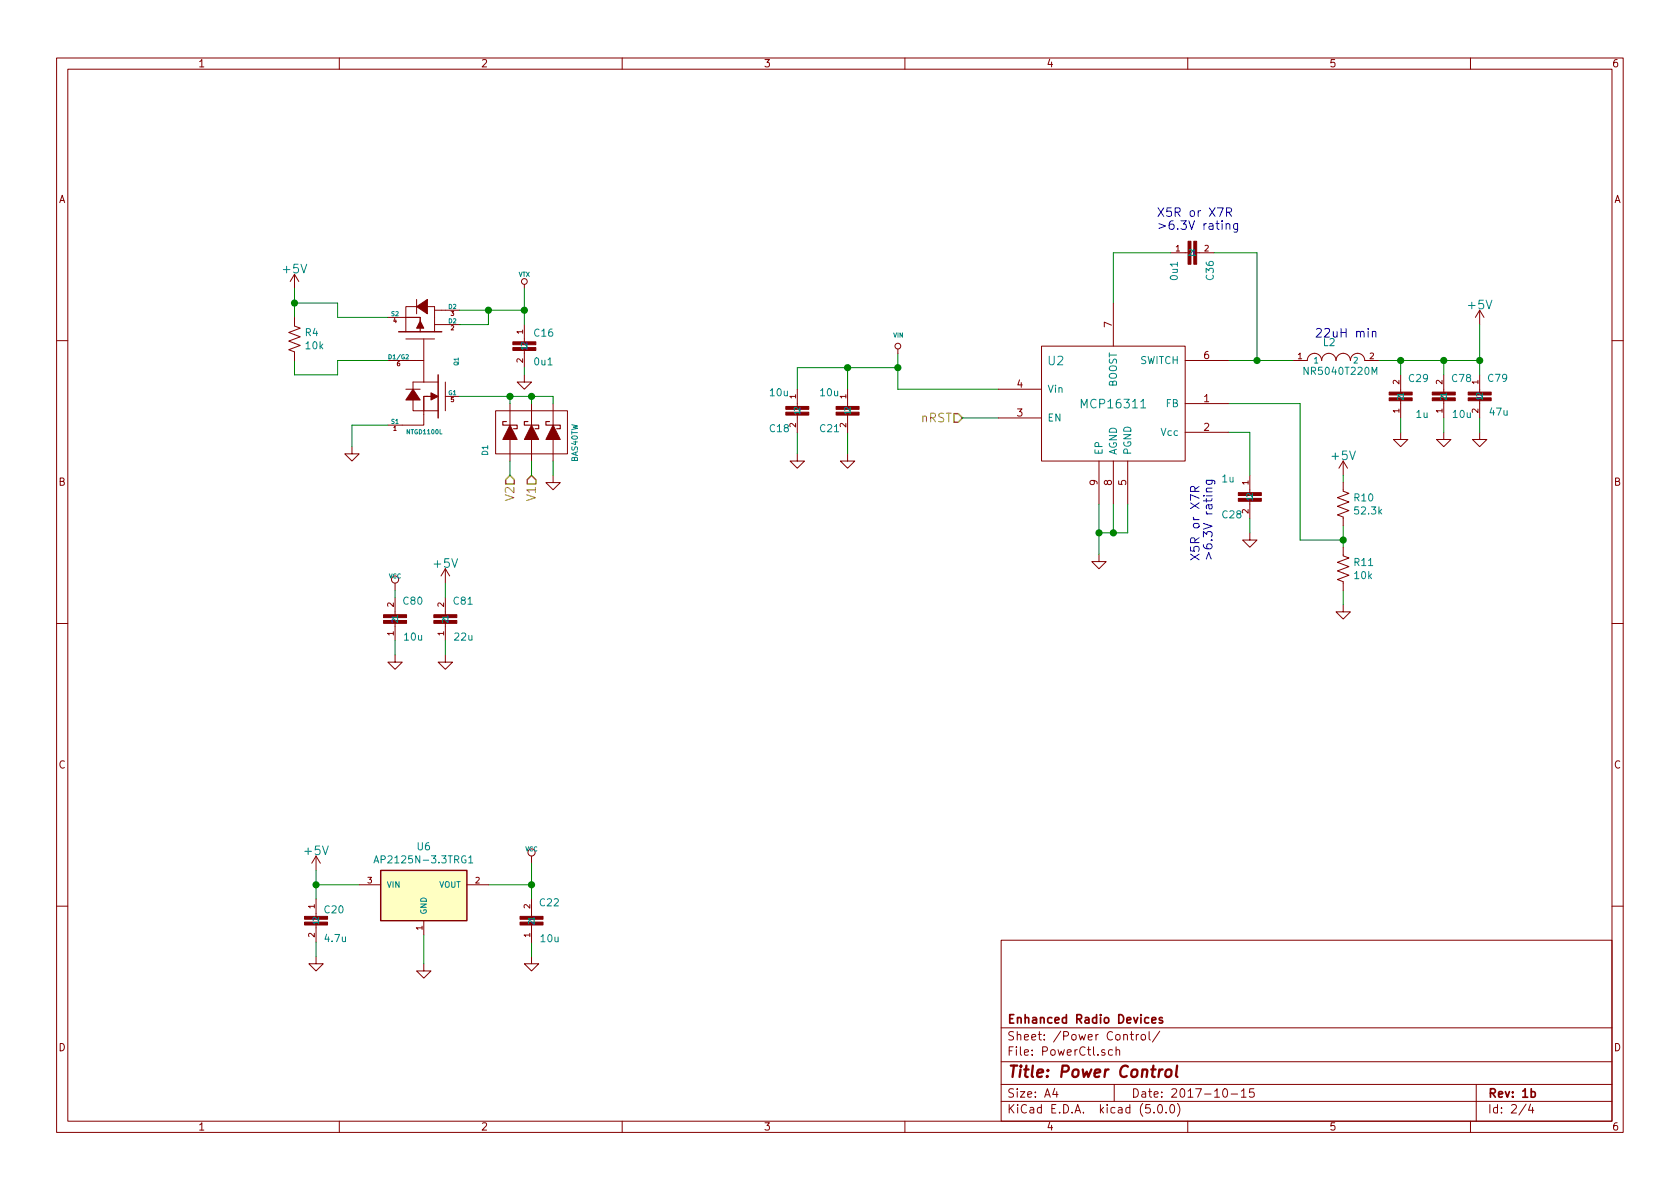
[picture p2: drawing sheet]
EESchema Schematic File Version 4
LIBS:HamShield1.1-cache
EELAYER 26 0
EELAYER END
$Descr A4 11693 8268
encoding utf-8
Sheet 2 4
Title "Power Control"
Date "2017-10-15"
Rev "1b"
Comp "Enhanced Radio Devices"
Comment1 ""
Comment2 ""
Comment3 ""
Comment4 ""
$EndDescr
$Comp
L power:GND #PWR023
U 1 1
P 9750 3000
AR Path="/53F1613C" Ref="#PWR023"  Part="1" 
AR Path="/5220DBD9/53F1613C" Ref="#PWR023"  Part="1" 
F 0 "#PWR023" H 9750 3000 30  0001 C CNN
F 1 "GND" H 9750 2930 30  0001 C CNN
F 2 "" H 9750 3000 60  0001 C CNN
F 3 "" H 9750 3000 60  0001 C CNN
	1    9750 3000
	1    0    0    -1  
$EndComp
$Comp
L SparkFun:INDUCTORPWR L2
U 1 1
P 9300 2500
F 0 "L2" V 9450 2500 50  0000 L BNN
F 1 "NR5040T220M" V 9250 2200 50  0000 L BNN
F 2 "mogar_modules_new:NR5040" H 9300 2650 50  0001 C CNN
F 3 "~" H 9300 2500 60  0000 C CNN
	1    9300 2500
	0    -1   -1   0   
$EndComp
Text HLabel 6700 2900 0    60   Input ~ 0
nRST
Text Notes 9150 2350 0    60   ~ 0
22uH min
$Comp
L power:GND #PWR024
U 1 1
P 10050 3000
AR Path="/546AAC9D" Ref="#PWR024"  Part="1" 
AR Path="/5220DBD9/546AAC9D" Ref="#PWR024"  Part="1" 
F 0 "#PWR024" H 10050 3000 30  0001 C CNN
F 1 "GND" H 10050 2930 30  0001 C CNN
F 2 "" H 10050 3000 60  0001 C CNN
F 3 "" H 10050 3000 60  0001 C CNN
	1    10050 3000
	1    0    0    -1  
$EndComp
$Comp
L power:VCC #PWR025
U 1 1
P 3700 6000
F 0 "#PWR025" H 3700 6100 30  0001 C CNN
F 1 "VCC" H 3700 6100 30  0000 C CNN
F 2 "" H 3700 6000 60  0000 C CNN
F 3 "" H 3700 6000 60  0000 C CNN
	1    3700 6000
	1    0    0    -1  
$EndComp
$Comp
L power:GND #PWR026
U 1 1
P 3700 6650
AR Path="/55C28521" Ref="#PWR026"  Part="1" 
AR Path="/5220DBD9/55C28521" Ref="#PWR026"  Part="1" 
F 0 "#PWR026" H 3700 6650 30  0001 C CNN
F 1 "GND" H 3700 6580 30  0001 C CNN
F 2 "" H 3700 6650 60  0001 C CNN
F 3 "" H 3700 6650 60  0001 C CNN
	1    3700 6650
	1    0    0    -1  
$EndComp
$Comp
L power:GND #PWR027
U 1 1
P 2950 6700
AR Path="/55C28646" Ref="#PWR027"  Part="1" 
AR Path="/5220DBD9/55C28646" Ref="#PWR027"  Part="1" 
F 0 "#PWR027" H 2950 6700 30  0001 C CNN
F 1 "GND" H 2950 6630 30  0001 C CNN
F 2 "" H 2950 6700 60  0001 C CNN
F 3 "" H 2950 6700 60  0001 C CNN
	1    2950 6700
	1    0    0    -1  
$EndComp
$Comp
L power:+5V #PWR028
U 1 1
P 2200 6050
F 0 "#PWR028" H 2200 5900 60  0001 C CNN
F 1 "+5V" H 2200 6190 60  0000 C CNN
F 2 "" H 2200 6050 60  0000 C CNN
F 3 "" H 2200 6050 60  0000 C CNN
	1    2200 6050
	1    0    0    -1  
$EndComp
$Comp
L SparkFun:CAP0603-CAP C20
U 1 1
P 2200 6450
F 0 "C20" H 2250 6550 50  0000 L BNN
F 1 "4.7u" H 2250 6350 50  0000 L BNN
F 2 "Capacitors_SMD:C_0603" H 2650 6300 50  0001 C CNN
F 3 "~" H 2200 6450 60  0000 C CNN
	1    2200 6450
	1    0    0    -1  
$EndComp
$Comp
L power:GND #PWR029
U 1 1
P 2200 6650
AR Path="/55C2897B" Ref="#PWR029"  Part="1" 
AR Path="/5220DBD9/55C2897B" Ref="#PWR029"  Part="1" 
F 0 "#PWR029" H 2200 6650 30  0001 C CNN
F 1 "GND" H 2200 6580 30  0001 C CNN
F 2 "" H 2200 6650 60  0001 C CNN
F 3 "" H 2200 6650 60  0001 C CNN
	1    2200 6650
	1    0    0    -1  
$EndComp
$Comp
L power:+5V #PWR030
U 1 1
P 10300 2250
F 0 "#PWR030" H 10300 2100 60  0001 C CNN
F 1 "+5V" H 10300 2390 60  0000 C CNN
F 2 "" H 10300 2250 60  0000 C CNN
F 3 "" H 10300 2250 60  0000 C CNN
	1    10300 2250
	1    0    0    -1  
$EndComp
$Comp
L power:+5V #PWR031
U 1 1
P 9350 3300
F 0 "#PWR031" H 9350 3150 60  0001 C CNN
F 1 "+5V" H 9350 3440 60  0000 C CNN
F 2 "" H 9350 3300 60  0000 C CNN
F 3 "" H 9350 3300 60  0000 C CNN
	1    9350 3300
	1    0    0    -1  
$EndComp
$Comp
L power:GND #PWR032
U 1 1
P 7650 3850
AR Path="/55C2B456" Ref="#PWR032"  Part="1" 
AR Path="/5220DBD9/55C2B456" Ref="#PWR032"  Part="1" 
F 0 "#PWR032" H 7650 3850 30  0001 C CNN
F 1 "GND" H 7650 3780 30  0001 C CNN
F 2 "" H 7650 3850 60  0001 C CNN
F 3 "" H 7650 3850 60  0001 C CNN
	1    7650 3850
	1    0    0    -1  
$EndComp
$Comp
L Mogar:VTX #VTX034
U 1 1
P 3650 2000
F 0 "#VTX034" H 3650 2100 30  0001 C CNN
F 1 "VTX" H 3650 2100 30  0000 C CNN
F 2 "" H 3650 2000 60  0001 C CNN
F 3 "" H 3650 2000 60  0001 C CNN
	1    3650 2000
	1    0    0    -1  
$EndComp
$Comp
L SparkFun:CAP0603-CAP C?
U 1 1
P 3650 2450
AR Path="/5209228F/520BF374" Ref="C?"  Part="1" 
AR Path="/5220DBD9/55F6A07B" Ref="C16"  Part="1" 
F 0 "C16" H 3710 2565 50  0000 L BNN
F 1 "0u1" H 3710 2365 50  0000 L BNN
F 2 "Capacitors_SMD:C_0402" H 4100 2300 50  0001 C CNN
F 3 "" H 3650 2450 60  0001 C CNN
	1    3650 2450
	1    0    0    -1  
$EndComp
$Comp
L power:GND #PWR035
U 1 1
P 3650 2600
AR Path="/55F6A258" Ref="#PWR035"  Part="1" 
AR Path="/5220DBD9/55F6A258" Ref="#PWR035"  Part="1" 
F 0 "#PWR035" H 3650 2600 30  0001 C CNN
F 1 "GND" H 3650 2530 30  0001 C CNN
F 2 "" H 3650 2600 60  0001 C CNN
F 3 "" H 3650 2600 60  0001 C CNN
	1    3650 2600
	1    0    0    -1  
$EndComp
$Comp
L power:GND #PWR036
U 1 1
P 2450 3100
AR Path="/55F6A27A" Ref="#PWR036"  Part="1" 
AR Path="/5220DBD9/55F6A27A" Ref="#PWR036"  Part="1" 
F 0 "#PWR036" H 2450 3100 30  0001 C CNN
F 1 "GND" H 2450 3030 30  0001 C CNN
F 2 "" H 2450 3100 60  0001 C CNN
F 3 "" H 2450 3100 60  0001 C CNN
	1    2450 3100
	1    0    0    -1  
$EndComp
$Comp
L power:+5V #PWR037
U 1 1
P 2050 2000
F 0 "#PWR037" H 2050 1850 60  0001 C CNN
F 1 "+5V" H 2050 2140 60  0000 C CNN
F 2 "" H 2050 2000 60  0000 C CNN
F 3 "" H 2050 2000 60  0000 C CNN
	1    2050 2000
	1    0    0    -1  
$EndComp
$Comp
L Mogar:NTGD1100L Q1
U 1 1
P 2950 2500
F 0 "Q1" H 2975 2275 30  0000 R CNN
F 1 "NTGD1100L" V 2450 2625 30  0000 R CNN
F 2 "mogar_modules_new:SC-74" V 2700 2400 60  0001 C CNN
F 3 "" V 2700 2400 60  0000 C CNN
	1    2950 2500
	0    -1   -1   0   
$EndComp
$Comp
L SparkFun:CAP0603-CAP C36
U 1 1
P 8350 1750
F 0 "C36" H 8150 1650 50  0000 L BNN
F 1 "0u1" H 8150 1900 50  0000 L BNN
F 2 "Capacitors_SMD:C_0402" H 8800 1600 50  0001 C CNN
F 3 "~" H 8350 1750 60  0000 C CNN
	1    8350 1750
	0    -1   -1   0   
$EndComp
$Comp
L power:GND #PWR038
U 1 1
P 5550 3150
AR Path="/55F65624" Ref="#PWR038"  Part="1" 
AR Path="/5220DBD9/55F65624" Ref="#PWR038"  Part="1" 
F 0 "#PWR038" H 5550 3150 30  0001 C CNN
F 1 "GND" H 5550 3080 30  0001 C CNN
F 2 "" H 5550 3150 60  0001 C CNN
F 3 "" H 5550 3150 60  0001 C CNN
	1    5550 3150
	1    0    0    -1  
$EndComp
$Comp
L power:GND #PWR039
U 1 1
P 5900 3150
AR Path="/55F6563D" Ref="#PWR039"  Part="1" 
AR Path="/5220DBD9/55F6563D" Ref="#PWR039"  Part="1" 
F 0 "#PWR039" H 5900 3150 30  0001 C CNN
F 1 "GND" H 5900 3080 30  0001 C CNN
F 2 "" H 5900 3150 60  0001 C CNN
F 3 "" H 5900 3150 60  0001 C CNN
	1    5900 3150
	1    0    0    -1  
$EndComp
Text Notes 8050 1600 0    60   ~ 0
X5R or X7R\n>6.3V rating
$Comp
L Mogar:BAS40TW D1
U 1 1
P 3700 3000
F 0 "D1" H 3575 3325 40  0000 C CNN
F 1 "BAS40TW" H 3625 2700 40  0000 C CNN
F 2 "mogar_modules_new:SOT-363" H 3700 3150 60  0001 C CNN
F 3 "" H 3700 3150 60  0000 C CNN
	1    3700 3000
	0    -1   -1   0   
$EndComp
Text HLabel 3700 3300 3    60   Input ~ 0
V1
Text HLabel 3550 3300 3    60   Input ~ 0
V2
$Comp
L SparkFun:CAP0603-CAP C28
U 1 1
P 8700 3500
F 0 "C28" H 8500 3400 50  0000 L BNN
F 1 "1u" H 8500 3650 50  0000 L BNN
F 2 "Capacitors_SMD:C_0402" H 9150 3350 50  0001 C CNN
F 3 "~" H 8700 3500 60  0000 C CNN
	1    8700 3500
	1    0    0    -1  
$EndComp
$Comp
L power:GND #PWR040
U 1 1
P 8700 3700
AR Path="/561E3BFB" Ref="#PWR040"  Part="1" 
AR Path="/5220DBD9/561E3BFB" Ref="#PWR040"  Part="1" 
F 0 "#PWR040" H 8700 3700 30  0001 C CNN
F 1 "GND" H 8700 3630 30  0001 C CNN
F 2 "" H 8700 3700 60  0001 C CNN
F 3 "" H 8700 3700 60  0001 C CNN
	1    8700 3700
	1    0    0    -1  
$EndComp
Wire Wire Line
	8550 2500 8750 2500
Wire Wire Line
	9750 3000 9750 2900
Wire Wire Line
	9750 2500 9750 2600
Connection ~ 9750 2500
Connection ~ 10050 2500
Wire Wire Line
	10050 3000 10050 2900
Wire Wire Line
	3700 6000 3700 6150
Connection ~ 3700 6150
Wire Wire Line
	3700 6650 3700 6550
Wire Wire Line
	2950 6700 2950 6500
Wire Wire Line
	2500 6150 2200 6150
Wire Wire Line
	2200 6050 2200 6150
Connection ~ 2200 6150
Wire Wire Line
	2200 6650 2200 6550
Wire Wire Line
	9600 2500 9750 2500
Wire Wire Line
	2450 3100 2450 2950
Wire Wire Line
	3200 2150 3400 2150
Wire Wire Line
	3650 2000 3650 2150
Connection ~ 3650 2150
Wire Wire Line
	3200 2250 3400 2250
Wire Wire Line
	3400 2250 3400 2150
Connection ~ 3400 2150
Wire Wire Line
	2050 2000 2050 2100
Wire Wire Line
	2700 2200 2350 2200
Wire Wire Line
	2350 2200 2350 2100
Wire Wire Line
	2350 2100 2050 2100
Connection ~ 2050 2100
Wire Wire Line
	2350 2500 2700 2500
Wire Wire Line
	2050 2600 2050 2500
Wire Wire Line
	2350 2500 2350 2600
Wire Wire Line
	2350 2600 2050 2600
Wire Wire Line
	3650 2600 3650 2550
Wire Wire Line
	3200 2750 3550 2750
Wire Wire Line
	2450 2950 2700 2950
Wire Wire Line
	6700 2900 6950 2900
Wire Wire Line
	7650 3850 7650 3700
Connection ~ 7650 3700
Wire Wire Line
	7850 3500 7850 3700
Wire Wire Line
	7750 3500 7750 3700
Connection ~ 7750 3700
Wire Wire Line
	9350 3300 9350 3350
Connection ~ 8750 2500
Wire Wire Line
	8150 1750 7750 1750
Wire Wire Line
	7750 1750 7750 2100
Wire Wire Line
	5900 3000 5900 3150
Wire Wire Line
	5550 3150 5550 3000
Wire Wire Line
	5550 2550 5550 2700
Connection ~ 6250 2550
Wire Wire Line
	5900 2550 5900 2700
Connection ~ 5900 2550
Wire Wire Line
	5550 2550 5900 2550
Wire Wire Line
	3700 6150 3400 6150
Wire Wire Line
	3850 2750 3850 2800
Wire Wire Line
	3700 2800 3700 2750
Connection ~ 3700 2750
Wire Wire Line
	3550 2800 3550 2750
Connection ~ 3550 2750
Wire Wire Line
	3700 3200 3700 3300
Wire Wire Line
	3550 3200 3550 3300
Wire Wire Line
	6950 2700 6250 2700
Wire Wire Line
	6250 2700 6250 2550
Wire Wire Line
	8750 2500 8750 1750
Wire Wire Line
	8750 1750 8450 1750
Wire Wire Line
	8700 3700 8700 3600
Wire Wire Line
	8550 3000 8700 3000
Wire Wire Line
	8700 3000 8700 3300
Wire Wire Line
	7850 3700 7750 3700
$Comp
L power:GND #PWR041
U 1 1
P 9350 4200
AR Path="/561E4B81" Ref="#PWR041"  Part="1" 
AR Path="/5220DBD9/561E4B81" Ref="#PWR041"  Part="1" 
F 0 "#PWR041" H 9350 4200 30  0001 C CNN
F 1 "GND" H 9350 4130 30  0001 C CNN
F 2 "" H 9350 4200 60  0001 C CNN
F 3 "" H 9350 4200 60  0001 C CNN
	1    9350 4200
	1    0    0    -1  
$EndComp
Wire Wire Line
	9350 4200 9350 4100
Wire Wire Line
	9350 3800 9350 3750
Wire Wire Line
	8550 2800 9050 2800
Wire Wire Line
	9050 2800 9050 3750
Wire Wire Line
	9050 3750 9350 3750
Connection ~ 9350 3750
Text Notes 8450 3900 1    60   ~ 0
X5R or X7R\n>6.3V rating
$Comp
L SparkFun:CAP0603-CAP C18
U 1 1
P 5550 2900
F 0 "C18" H 5350 2800 50  0000 L BNN
F 1 "10u" H 5350 3050 50  0000 L BNN
F 2 "Capacitors_SMD:C_0805" H 6000 2750 50  0001 C CNN
F 3 "~" H 5550 2900 60  0000 C CNN
	1    5550 2900
	1    0    0    -1  
$EndComp
$Comp
L SparkFun:CAP0603-CAP C21
U 1 1
P 5900 2900
F 0 "C21" H 5700 2800 50  0000 L BNN
F 1 "10u" H 5700 3050 50  0000 L BNN
F 2 "Capacitors_SMD:C_0805" H 6350 2750 50  0001 C CNN
F 3 "~" H 5900 2900 60  0000 C CNN
	1    5900 2900
	1    0    0    -1  
$EndComp
$Comp
L SparkFun:CAP0603-CAP C78
U 1 1
P 10050 2700
F 0 "C78" H 9850 2600 50  0000 L BNN
F 1 "10u" H 9850 2850 50  0000 L BNN
F 2 "Capacitors_SMD:C_0805" H 10500 2550 50  0001 C CNN
F 3 "~" H 10050 2700 60  0000 C CNN
	1    10050 2700
	-1   0    0    1   
$EndComp
$Comp
L power:GND #PWR042
U 1 1
P 10300 3000
AR Path="/561E7F02" Ref="#PWR042"  Part="1" 
AR Path="/5220DBD9/561E7F02" Ref="#PWR042"  Part="1" 
F 0 "#PWR042" H 10300 3000 30  0001 C CNN
F 1 "GND" H 10300 2930 30  0001 C CNN
F 2 "" H 10300 3000 60  0001 C CNN
F 3 "" H 10300 3000 60  0001 C CNN
	1    10300 3000
	1    0    0    -1  
$EndComp
Wire Wire Line
	10300 3000 10300 2900
Wire Wire Line
	10300 2250 10300 2500
Wire Wire Line
	10050 2500 10050 2600
Connection ~ 10300 2500
$Comp
L SparkFun:CAP0805 C?
U 1 1
P 10300 2800
AR Path="/561E94EB" Ref="C?"  Part="1" 
AR Path="/5220DBD9/561E94EB" Ref="C79"  Part="1" 
F 0 "C79" H 10350 2950 50  0000 L BNN
F 1 "47u" H 10360 2715 50  0000 L BNN
F 2 "mogar_modules_new:C1210P" H 10650 2650 50  0001 C CNN
F 3 "" H 10300 2800 60  0001 C CNN
	1    10300 2800
	1    0    0    -1  
$EndComp
$Comp
L SparkFun:CAP0603-CAP C29
U 1 1
P 9750 2700
F 0 "C29" H 9550 2600 50  0000 L BNN
F 1 "1u" H 9550 2850 50  0000 L BNN
F 2 "Capacitors_SMD:C_0402" H 10200 2550 50  0001 C CNN
F 3 "~" H 9750 2700 60  0000 C CNN
	1    9750 2700
	-1   0    0    1   
$EndComp
$Comp
L Mogar:MCP16311 U2
U 1 1
P 7750 2800
F 0 "U2" H 7350 3100 60  0000 C CNN
F 1 "MCP16311" H 7750 2800 60  0000 C CNN
F 2 "Housings_DFN_QFN:DFN-8-1EP_3x2mm_Pitch0.5mm" H 7650 2800 60  0001 C CNN
F 3 "" H 7650 2800 60  0000 C CNN
	1    7750 2800
	1    0    0    -1  
$EndComp
$Comp
L SparkFun:CAP0603-CAP C22
U 1 1
P 3700 6350
F 0 "C22" H 3500 6250 50  0000 L BNN
F 1 "10u" H 3500 6500 50  0000 L BNN
F 2 "Capacitors_SMD:C_0805" H 4150 6200 50  0001 C CNN
F 3 "~" H 3700 6350 60  0000 C CNN
	1    3700 6350
	-1   0    0    1   
$EndComp
$Comp
L SparkFun:CAP0603-CAP C80
U 1 1
P 2750 4250
F 0 "C80" H 2550 4150 50  0000 L BNN
F 1 "10u" H 2550 4400 50  0000 L BNN
F 2 "Capacitors_SMD:C_0805" H 3200 4100 50  0001 C CNN
F 3 "~" H 2750 4250 60  0000 C CNN
	1    2750 4250
	-1   0    0    1   
$EndComp
$Comp
L power:VCC #PWR043
U 1 1
P 2750 4100
F 0 "#PWR043" H 2750 4200 30  0001 C CNN
F 1 "VCC" H 2750 4200 30  0000 C CNN
F 2 "" H 2750 4100 60  0000 C CNN
F 3 "" H 2750 4100 60  0000 C CNN
	1    2750 4100
	1    0    0    -1  
$EndComp
$Comp
L power:GND #PWR044
U 1 1
P 2750 4550
AR Path="/56418CA3" Ref="#PWR044"  Part="1" 
AR Path="/5220DBD9/56418CA3" Ref="#PWR044"  Part="1" 
F 0 "#PWR044" H 2750 4550 30  0001 C CNN
F 1 "GND" H 2750 4480 30  0001 C CNN
F 2 "" H 2750 4550 60  0001 C CNN
F 3 "" H 2750 4550 60  0001 C CNN
	1    2750 4550
	1    0    0    -1  
$EndComp
Wire Wire Line
	2750 4550 2750 4450
Wire Wire Line
	2750 4150 2750 4100
$Comp
L SparkFun:CAP0603-CAP C81
U 1 1
P 3100 4250
F 0 "C81" H 2900 4150 50  0000 L BNN
F 1 "22u" H 2900 4400 50  0000 L BNN
F 2 "Capacitors_SMD:C_0805" H 3550 4100 50  0001 C CNN
F 3 "~" H 3100 4250 60  0000 C CNN
	1    3100 4250
	-1   0    0    1   
$EndComp
$Comp
L power:GND #PWR045
U 1 1
P 3100 4550
AR Path="/56419268" Ref="#PWR045"  Part="1" 
AR Path="/5220DBD9/56419268" Ref="#PWR045"  Part="1" 
F 0 "#PWR045" H 3100 4550 30  0001 C CNN
F 1 "GND" H 3100 4480 30  0001 C CNN
F 2 "" H 3100 4550 60  0001 C CNN
F 3 "" H 3100 4550 60  0001 C CNN
	1    3100 4550
	1    0    0    -1  
$EndComp
Wire Wire Line
	3100 4550 3100 4450
$Comp
L power:+5V #PWR046
U 1 1
P 3100 4050
F 0 "#PWR046" H 3100 3900 60  0001 C CNN
F 1 "+5V" H 3100 4190 60  0000 C CNN
F 2 "" H 3100 4050 60  0000 C CNN
F 3 "" H 3100 4050 60  0000 C CNN
	1    3100 4050
	1    0    0    -1  
$EndComp
Wire Wire Line
	3100 4050 3100 4150
$Comp
L power:GND #PWR047
U 1 1
P 3850 3300
AR Path="/56B34F92" Ref="#PWR047"  Part="1" 
AR Path="/5220DBD9/56B34F92" Ref="#PWR047"  Part="1" 
F 0 "#PWR047" H 3850 3300 30  0001 C CNN
F 1 "GND" H 3850 3230 30  0001 C CNN
F 2 "" H 3850 3300 60  0001 C CNN
F 3 "" H 3850 3300 60  0001 C CNN
	1    3850 3300
	1    0    0    -1  
$EndComp
Wire Wire Line
	3850 3300 3850 3200
Wire Wire Line
	9750 2500 10050 2500
Wire Wire Line
	10050 2500 10300 2500
Wire Wire Line
	3700 6150 3700 6250
Wire Wire Line
	2200 6150 2200 6250
Wire Wire Line
	3650 2150 3650 2250
Wire Wire Line
	3400 2150 3650 2150
Wire Wire Line
	2050 2100 2050 2200
Wire Wire Line
	7650 3700 7650 3500
Wire Wire Line
	7750 3700 7650 3700
Wire Wire Line
	8750 2500 9000 2500
Wire Wire Line
	6250 2550 6250 2450
Wire Wire Line
	5900 2550 6250 2550
Wire Wire Line
	3700 2750 3850 2750
Wire Wire Line
	3550 2750 3700 2750
Wire Wire Line
	9350 3750 9350 3650
Wire Wire Line
	10300 2500 10300 2600
$Comp
L Mogar:LDO_3PIN_GOI U6
U 1 1
P 2950 6200
F 0 "U6" H 2950 6517 50  0000 C CNN
F 1 "AP2125N-3.3TRG1" H 2950 6426 50  0000 C CNN
F 2 "TO_SOT_Packages_SMD:SOT-23" H 2950 6426 50  0001 C CIN
F 3 "" H 2950 6200 50  0000 C CNN
	1    2950 6200
	1    0    0    -1  
$EndComp
$Comp
L Mogar:VIN #VIN0101
U 1 1
P 6250 2450
F 0 "#VIN0101" H 6250 2550 30  0001 C CNN
F 1 "VIN" H 6254 2577 30  0000 C CNN
F 2 "" H 6250 2450 60  0000 C CNN
F 3 "" H 6250 2450 60  0000 C CNN
	1    6250 2450
	1    0    0    -1  
$EndComp
$Comp
L Device:R_US R10
U 1 1
P 9350 3500
F 0 "R10" H 9418 3546 50  0000 L CNN
F 1 "52.3k" H 9418 3455 50  0000 L CNN
F 2 "Resistors_SMD:R_0402" V 9390 3490 50  0001 C CNN
F 3 "~" H 9350 3500 50  0001 C CNN
	1    9350 3500
	1    0    0    -1  
$EndComp
$Comp
L Device:R_US R11
U 1 1
P 9350 3950
F 0 "R11" H 9418 3996 50  0000 L CNN
F 1 "10k" H 9418 3905 50  0000 L CNN
F 2 "Resistors_SMD:R_0402" V 9390 3940 50  0001 C CNN
F 3 "~" H 9350 3950 50  0001 C CNN
	1    9350 3950
	1    0    0    -1  
$EndComp
$Comp
L Device:R_US R4
U 1 1
P 2050 2350
F 0 "R4" H 2118 2396 50  0000 L CNN
F 1 "10k" H 2118 2305 50  0000 L CNN
F 2 "Resistors_SMD:R_0402" V 2090 2340 50  0001 C CNN
F 3 "~" H 2050 2350 50  0001 C CNN
	1    2050 2350
	1    0    0    -1  
$EndComp
$EndSCHEMATC
